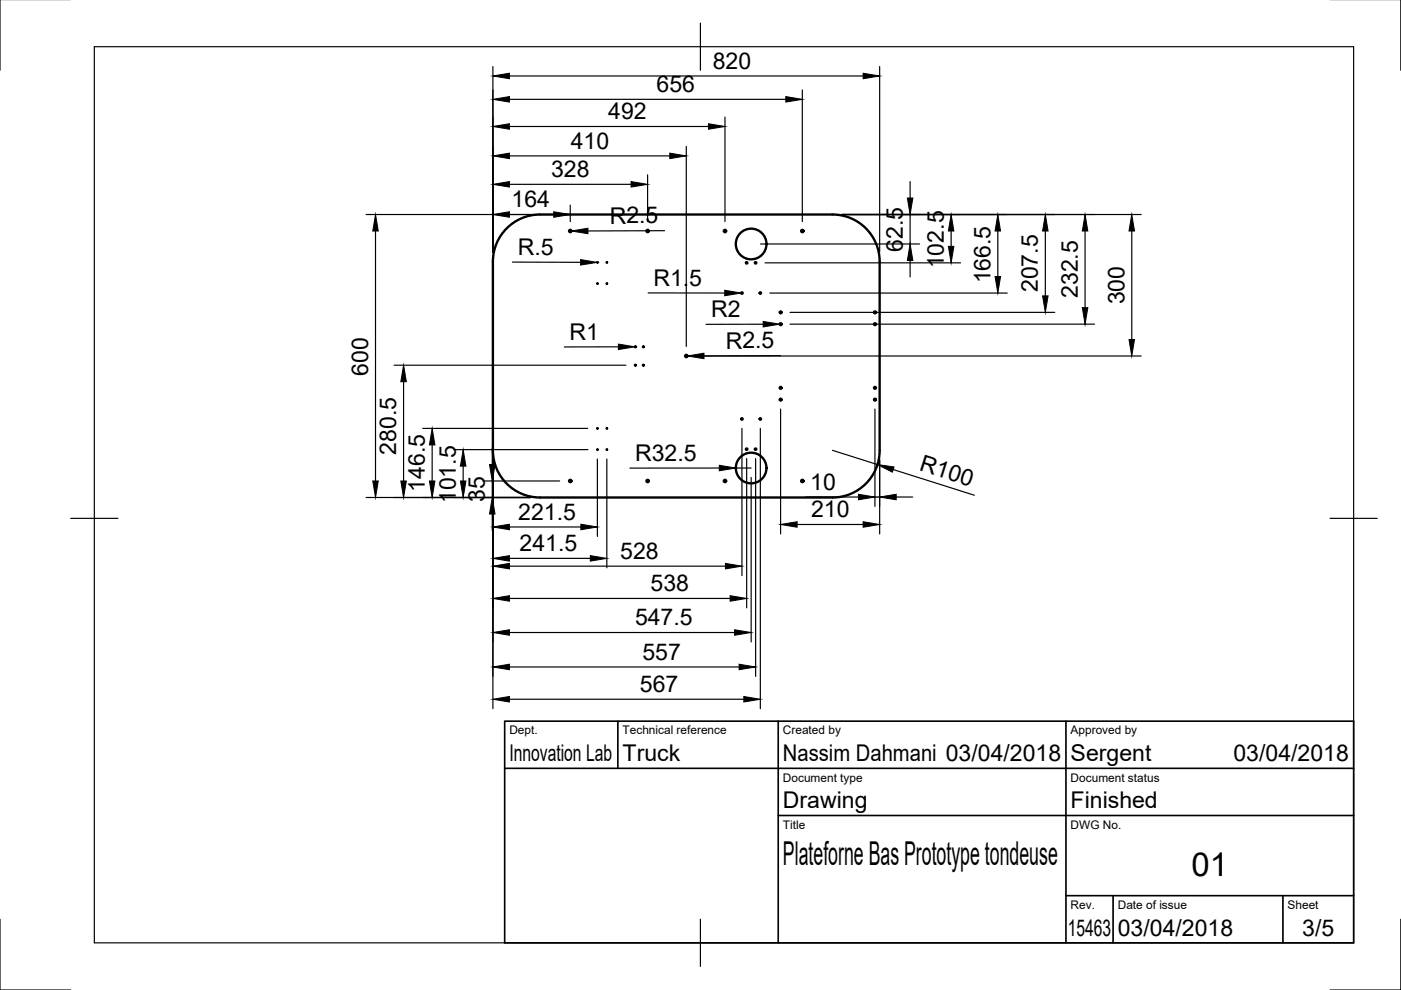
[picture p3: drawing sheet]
<svg xmlns="http://www.w3.org/2000/svg" width="297mm" height="210mm" viewBox="0 0 297 210" stroke-linecap="round" stroke-linejoin="round" font-family="sans-serif">
<!-- layer: Visible -->
<g fill="none" stroke="#000" stroke-width=".5">
<path d="M107 48.8a10 10 0 0 1 7.5-3.3h62a10 10 0 0 1 10 10v40a10 10 0 0 1-10 10h-62a10 10 0 0 1-10-10v-40a10 10 0 0 1 2.5-6.7z"/>
<circle cx="120.9" cy="49" r=".25"/>
<circle cx="126.7" cy="55.6" r=".05"/>
<circle cx="128.7" cy="55.6" r=".05"/>
<circle cx="137.3" cy="49" r=".25"/>
<circle cx="153.7" cy="49" r=".25"/>
<circle cx="158.3" cy="55.7" r=".15"/>
<circle cx="159.3" cy="51.7" r="3.3"/>
<circle cx="160.2" cy="55.7" r=".15"/>
<circle cx="170.1" cy="49" r=".25"/>
<circle cx="126.7" cy="60.1" r=".05"/>
<circle cx="128.7" cy="60.1" r=".05"/>
<circle cx="134.7" cy="73.5" r=".1"/>
<circle cx="134.7" cy="77.4" r=".1"/>
<circle cx="136.4" cy="73.5" r=".1"/>
<circle cx="136.4" cy="77.4" r=".1"/>
<circle cx="145.5" cy="75.5" r=".25"/>
<circle cx="157.3" cy="62.1" r=".15"/>
<circle cx="161.2" cy="62.1" r=".15"/>
<circle cx="165.5" cy="68.7" r=".2"/>
<circle cx="165.5" cy="66.2" r=".2"/>
<circle cx="185.5" cy="66.2" r=".2"/>
<circle cx="185.5" cy="68.7" r=".2"/>
<circle cx="126.7" cy="95.3" r=".05"/>
<circle cx="126.7" cy="90.8" r=".05"/>
<circle cx="128.7" cy="95.3" r=".05"/>
<circle cx="128.7" cy="90.8" r=".05"/>
<circle cx="157.3" cy="88.8" r=".15"/>
<circle cx="158.3" cy="95.2" r=".15"/>
<circle cx="159.3" cy="99.2" r="3.3"/>
<circle cx="160.2" cy="95.2" r=".15"/>
<circle cx="161.2" cy="88.8" r=".15"/>
<circle cx="165.5" cy="82.2" r=".2"/>
<circle cx="165.5" cy="84.7" r=".2"/>
<circle cx="185.5" cy="84.7" r=".2"/>
<circle cx="185.5" cy="82.2" r=".2"/>
<circle cx="120.9" cy="102" r=".25"/>
<circle cx="137.3" cy="102" r=".25"/>
<circle cx="153.7" cy="102" r=".25"/>
<circle cx="170.1" cy="102" r=".25"/>
</g>
<!-- layer: Border -->
<path d="M0 -.1v15M297 -.1v15M20 9.9h267v190h-267zM148.5 4.9v10M15 109.9h10M282 109.9h10M0 194.9v15h15M148.5 194.9v10M297 194.9v15h-15" fill="none" stroke="#000" stroke-width=".25"/>
<!-- layer: TitleBlock -->
<path d="M107 152.9h180v47h-180zM131 152.9v10M165 152.9v47M226 152.9v47M107 162.9h180M165 172.9h122M226 189.9h61M236 189.9v10M272 189.9v10" fill="none" stroke="#000" stroke-width=".35"/>
<!-- layer: Dimensions -->
<g fill="none" stroke="#000" stroke-width=".25">
<path d="M104.5 14.1v39.4M108 16.1h75M170.1 19.1v27.9M186.5 14.1v39.4M108 39.1h25.8M108 26.8h42.2M108 21.1h58.6M108 33.1h34M137.3 37.1v9.9M145.5 31.1v42.4M153.7 24.8v22.2M193 38.5v3.5"/>
<path d="M77.6 45.5h39.8M79.6 49v53M108.7 55.6h14.4M120.9 43.5v3.5M121.2 49h-.3M126.6 55.6h.1M140.9 48.9l-16.2 .1M161.3 51.7h33.7M162.2 55.7h41.5M178.5 45.5h63.5M193 45.5v6.2M193 55.2v3.5"/>
<path d="M201.7 49v3.2M211.6 49v9.6M221.6 49v13.7M230.1 49v16.2M240 49v23M83.6 77.4h49.1M131.1 73.5l-11.5 .1M134.7 73.5h-.1M137.4 62.1h16.3M145.8 75.5h-.3M147.5 75.5h94.5M157.2 62.1h.1"/>
<path d="M161.8 68.7l-12.1 .1M163.2 62.1h50.4M165.5 75.4l-16.2 .1M165.5 68.7h-.2M167.5 66.2h56.1M167.5 68.7h64.6M85.6 80.9v21.1M89.6 90.8h35M91.6 94.3v7.7M96.2 95.3h28.5M98.2 98.8v3.2M104.4 95v3.5"/>
<path d="M104.5 97.5v52.8M126.7 97.3v16.4M128.7 97.3v23.1M152.5 99.2h-19M157.3 90.8v31.2M158.3 97.2v31.7M159.3 99.2h-3.3M160.2 97.2v46.2M161.2 90.8v59.5M165.5 86.7v26.5M176.5 95.5l9.5 3M185.5 86.7v20.7"/>
<path d="M186.5 97.5v15.7M189.4 99.6l17.2 5.4M77.6 105.5h34.9M102.4 102h16.3M104.4 102v3.5M104.4 109v3.5M108 111.7h15.2M108 118.4h17.2M159.3 101.2v34.9M169 111.2h14M170.8 105.4h11.2M185.5 105.4h1"/>
<path d="M190 105.4h3.5M108 120h45.8M108 126.9h46.8M108 134.1h47.8M108 141.4h48.7M108 148.3h49.7"/>
</g>
<g fill="#000" stroke="#000" stroke-width=".21">
<path d="M104.5 16.1l3.5-.6v1.2zM183 15.5l3.5 .6-3.5 .6zM104.5 39.1l3.5-.6v1.2zM104.5 26.8l3.5-.6v1.2zM104.5 21.1l3.5-.6v1.1zM104.5 33.1l3.5-.6v1.1zM133.8 38.5l3.5 .6-3.5 .6zM142 32.5l3.5 .6-3.5 .5zM150.2 26.2l3.5 .6-3.5 .6zM166.6 20.5l3.5 .6-3.5 .5zM79.6 45.5l.6 3.5h-1.2zM104.5 45.5l3.5-.6v1.2z"/>
<path d="M117.4 44.9l3.5 .6-3.5 .6zM123.1 55l3.5 .6-3.5 .6zM121.2 49l3.5-.6v1.2zM193 51.7l.5 3.5h-1.1zM192.4 42h1.1l-.5 3.5zM201.7 45.5l.5 3.5h-1.1zM201.1 52.2h1.1l-.5 3.5zM211 58.6h1.1l-.5 3.5zM211.6 45.5l.5 3.5h-1.1zM221.6 45.5l.6 3.5h-1.2zM230.1 45.5l.5 3.5h-1.1zM240 45.5l.5 3.5h-1.1z"/>
<path d="M131.1 73l3.5 .5-3.5 .6zM145.8 75.5l3.5-.6v1.2zM153.7 61.5l3.5 .6-3.5 .6zM161.8 68.2l3.5 .5-3.5 .6zM221 62.7h1.2l-.6 3.5zM229.5 65.2h1.1l-.5 3.5zM239.4 72h1.1l-.5 3.5zM85.6 77.4l.5 3.5h-1.1zM91.6 90.8l.6 3.5h-1.2zM98.2 95.3l.6 3.5h-1.2zM103.8 98.5h1.2l-.6 3.5zM152.5 98.7l3.5 .5-3.5 .6z"/>
<path d="M186 98.5l3.6 .5-.4 1.1zM79 102h1.2l-.6 3.5zM85 102h1.1l-.5 3.5zM91 102h1.2l-.6 3.5zM97.6 102h1.2l-.6 3.5zM104.4 105.5l.6 3.5h-1.2zM104.5 111.7l3.5-.6v1.2zM104.5 118.4l3.5-.6v1.2zM104.5 120l3.5-.5v1.1zM123.2 111.1l3.5 .6-3.5 .6zM125.2 117.8l3.5 .6-3.5 .6zM153.8 119.5l3.5 .5-3.5 .6z"/>
<path d="M165.5 111.2l3.5-.6v1.2zM182 104.8l3.5 .6-3.5 .6zM183 110.6l3.5 .6-3.5 .6zM186.5 105.4l3.5-.6v1.2zM104.5 126.9l3.5-.6v1.2zM104.5 134.1l3.5-.6v1.2zM154.8 126.3l3.5 .6-3.5 .6zM155.8 133.5l3.5 .6-3.5 .6zM104.5 141.4l3.5-.6v1.2zM104.5 148.3l3.5-.6v1.1zM156.7 140.8l3.5 .6-3.5 .6zM157.7 147.7l3.5 .6-3.5 .5z"/>
</g>
<g font-size="7">
<text x="166" y="183.4">Plateforne Bas Prototype tondeuse</text>
<text x="252.6" y="185.8">01</text>
</g>
<g font-size="4.9">
<text x="151.1" y="14.5">820</text>
<text x="139.2" y="19.5">656</text>
<text x="129" y="25.3">492</text>
<text x="121" y="31.5">410</text>
<text x="116.8" y="37.5">328</text>
<text x="108.5" y="43.9">164</text>
<text x="129.3" y="47.4">R2.5</text>
<text x="191.4" y="53.4" transform="rotate(-90 191.4 53.4)">62.5</text>
<text x="109.8" y="54">R.5</text>
<text x="200.1" y="56.9" transform="rotate(-90 200.1 56.9)">102.5</text>
<text x="138.5" y="60.5">R1.5</text>
<text x="210" y="60.1" transform="rotate(-90 210 60.1)">166.5</text>
<text x="220.1" y="61.9" transform="rotate(-90 220.1 61.9)">207.5</text>
<text x="228.5" y="63.2" transform="rotate(-90 228.5 63.2)">232.5</text>
<text x="238.4" y="64.5" transform="rotate(-90 238.4 64.5)">300</text>
<text x="150.8" y="67.3">R2</text>
<text x="120.8" y="72.1">R1</text>
<text x="153.9" y="73.9">R2.5</text>
<text x="78.1" y="79.7" transform="rotate(-90 78.1 79.7)">600</text>
<text x="84" y="96.4" transform="rotate(-90 84 96.4)">280.5</text>
<text x="134.7" y="97.7">R32.5</text>
<text x="194.7" y="99.6" transform="rotate(18 194.7 99.6)">R100</text>
<text x="90.1" y="104.3" transform="rotate(-90 90.1 104.3)">146.5</text>
<text x="96.6" y="106.7" transform="rotate(-90 96.6 106.7)">101.5</text>
<text x="102.8" y="106.5" transform="rotate(-90 102.8 106.5)">35</text>
<text x="171.8" y="103.8">10</text>
<text x="109.9" y="110.2">221.5</text>
<text x="172" y="109.6">210</text>
<text x="110.2" y="116.8">241.5</text>
<text x="131.5" y="118.5">528</text>
<text x="137.9" y="125.3">538</text>
<text x="134.6" y="132.5">547.5</text>
<text x="136.2" y="139.9">557</text>
<text x="135.7" y="146.7">567</text>
<text x="108" y="161.4">Innovation Lab</text>
<text x="132" y="161.4">Truck</text>
<text x="166" y="161.4">Nassim Dahmani 03/04/2018</text>
<text x="227" y="161.4">Sergent</text>
<text x="261.5" y="161.4">03/04/2018</text>
<text x="166" y="171.4">Drawing</text>
<text x="227" y="171.4">Finished</text>
<text x="226.4" y="198.5">15463</text>
<text x="237" y="198.4">03/04/2018</text>
<text x="276.1" y="198.6">3/5</text>
</g>
<g font-size="2.5">
<text x="108" y="155.7">Dept.</text>
<text x="132" y="155.7">Technical reference</text>
<text x="166" y="155.7">Created by</text>
<text x="227" y="155.7">Approved by</text>
<text x="166" y="165.7">Document type</text>
<text x="227" y="165.7">Document status</text>
<text x="166" y="175.7">Title</text>
<text x="227" y="175.7">DWG No.</text>
<text x="227" y="192.7">Rev.</text>
<text x="237" y="192.7">Date of issue</text>
<text x="273" y="192.7">Sheet</text>
</g>
</svg>
